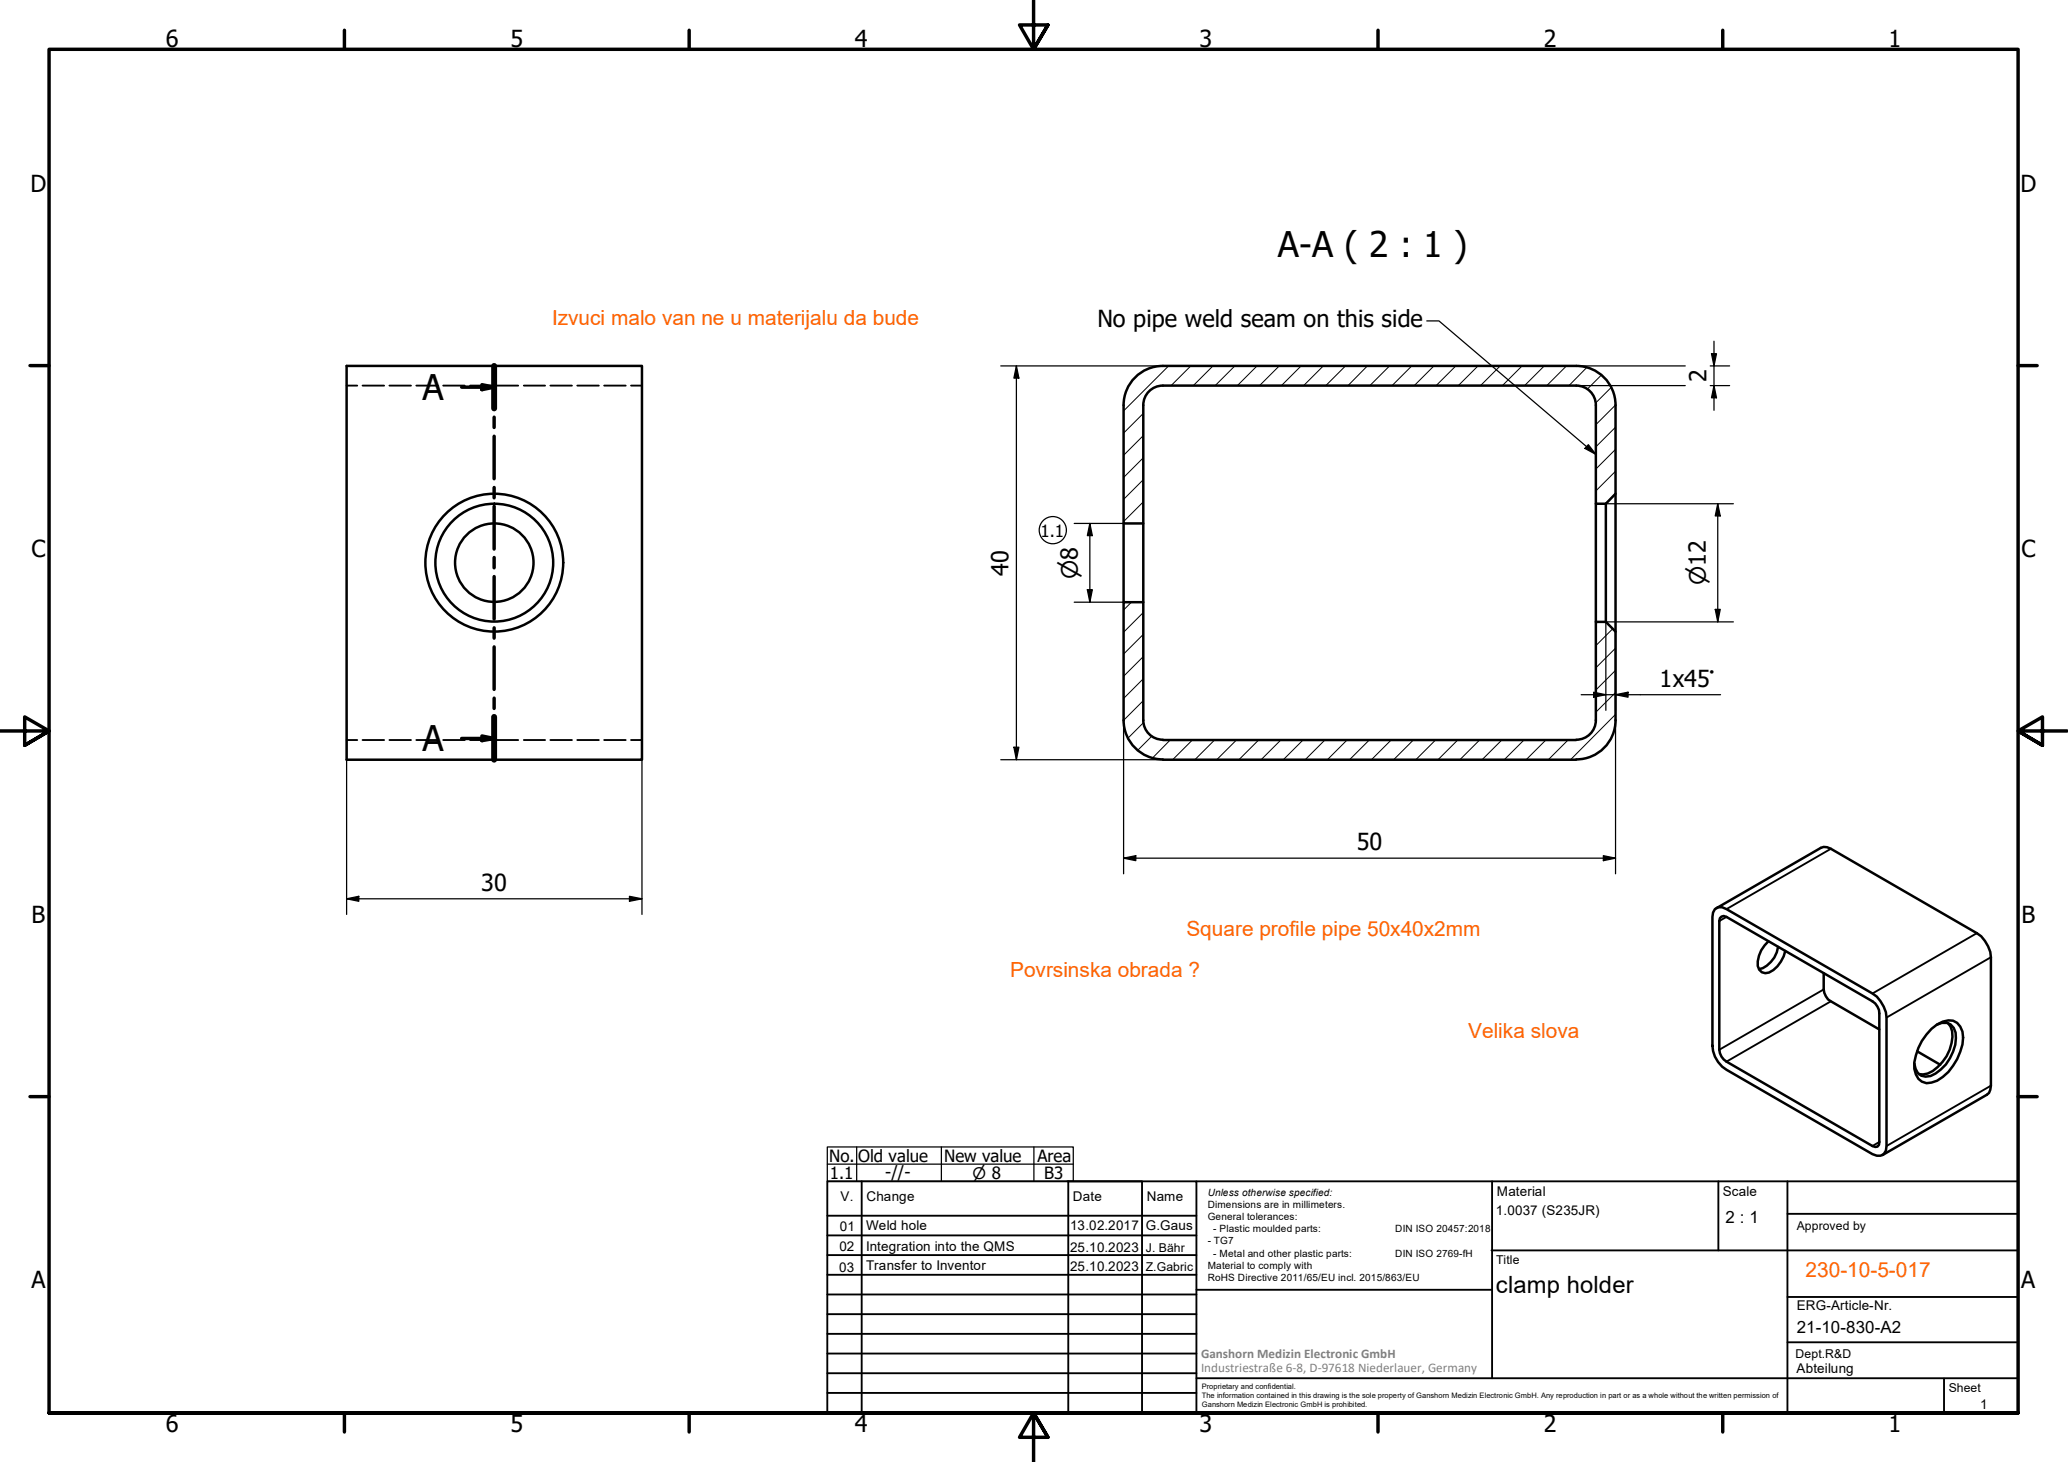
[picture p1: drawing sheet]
<svg xmlns="http://www.w3.org/2000/svg" width="420mm" height="297mm" viewBox="0 0 420 297" stroke-linecap="round" stroke-linejoin="round" font-family="sans-serif">
<!-- layer: Hatch (ISO) -->
<g fill="none" stroke="#000" stroke-width=".2">
<path d="M237.4 74.3l-9.1 9.2M241.9 74.3l-4 4M246.4 74.3l-4 4M250.9 74.3l-4 4M255.4 74.3l-4 4M259.9 74.3l-4 4M264.4 74.3l-4.1 4M268.9 74.3l-4 4M273.4 74.3l-4 4M277.8 74.3l-3.9 4M282.3 74.3l-4 4M286.8 74.3l-4 4"/>
<path d="M291.3 74.3l-4 4M295.8 74.3l-4 4M300.3 74.3l-4 4M304.8 74.3l-4 4M309.2 74.3l-4 4M313.8 74.3l-4 4M318.3 74.3l-4 4M322.4 74.7l-3.6 3.6M325.4 76.2l-2.9 2.8M327.3 78.7l-3.1 3.2M232.3 97.5l-4 4M232.3 93l-4 4"/>
<path d="M232.3 88.5l-4 4M232.3 84l-4 4M328.2 91.3l-4 4M328.2 82.3l-4 4M328.2 95.7l-4 4M328.2 86.8l-4 4M232.3 102l-4 4M328.2 100.3l-2 2M229.9 122.4l-1.6 1.5M232.3 137.9l-4 4M232.3 133.4l-4 4M232.3 128.9l-4 4"/>
<path d="M232.3 124.4l-4 4M324.6 126.4l-.4 .3M327.7 127.7l-3.5 3.5M328.2 136.2l-4 4M328.2 131.7l-4 4M232.3 142.4l-4 4M232.3 146.8l-3.1 3.2M234 149.6l-2.9 2.8M237.7 150.4l-3.6 3.6M242.3 150.4l-4 4M246.8 150.4l-4 4M251.2 150.4l-4 4"/>
<path d="M255.7 150.4l-4 4M260.2 150.4l-4 4M264.7 150.4l-4 4M269.2 150.4l-4 4M273.7 150.4l-4 4M278.2 150.4l-4 4M282.6 150.4l-4 4M287.1 150.4l-4 4M291.7 150.4l-4 4M296.2 150.4l-4 4M300.6 150.4l-4 4M305.1 150.4l-4 4"/>
<path d="M309.6 150.4l-4 4M314.1 150.4l-4 4M318.6 150.4l-4 4M328.2 145.1l-9.1 9.3M328.2 140.7l-4 4"/>
</g>
<!-- layer: Hidden (ISO) -->
<g fill="none" stroke="#000" stroke-width=".38">
<path d="M70.4 78.3h2.2M73.7 78.3h4.3M79.1 78.3h4.4M84.6 78.3h4.4M90 78.3h4.4M95.5 78.3h4.3M101 78.3h4.3M106.4 78.3h4.3M111.8 78.3h4.4M117.3 78.3h4.4M122.7 78.3h4.4M128.2 78.3h2.2"/>
<path d="M70.4 150.4h2.2M73.7 150.4h4.3M79.1 150.4h4.4M84.6 150.4h4.4M90 150.4h4.4M95.5 150.4h4.3M101 150.4h4.3M106.4 150.4h4.3M111.8 150.4h4.4M117.3 150.4h4.4M122.7 150.4h4.4M128.2 150.4h2.2"/>
</g>
<!-- layer: Visible (ISO) -->
<g fill="none" stroke="#000" stroke-width=".51">
<path d="M70.4 74.3h60v80.1h-60zM236.3 74.3a8 8 0 0 0-8 8v24h4v-24a4 4 0 0 1 4-4M236.3 74.3h84a8 8 0 0 1 7.9 8v18l-1.9 2h-2.1v-20a4 4 0 0 0-3.9-4h-84M228.3 106.3v16.1M232.3 106.3v16.1M324.2 102.3v24.1M326.3 102.3v24.1M328.2 100.3v28M236.3 150.3a4 4 0 0 1-4-4v-23.9h-4v24a8 8 0 0 0 8 7.9M236.3 150.4h83.9M236.3 154.4h83.9M320.3 150.3a4 4 0 0 0 3.9-3.9v-20h2.1l1.9 1.9v18a8 8 0 0 1-7.9 8"/>
<path d="M348.4 184.7l.7-.4h.8l.9 .4 29.6 17.2a6.4 6.4 0 0 1 2.9 4.8v26.1l-.1 1a1.74 1.74 0 0 1-2.8 .7l-29.6-17.2a6 6 0 0 1-2.9-4.8v-26.2l.1-.9zM348.7 184.5l21.3-12.2 .5-.2h.7l.8 .4 29.6 17.1a6.4 6.4 0 0 1 2.9 4.9v26.1l-.4 1.4-.4 .4-21.2 12.3M349.8 186.2l.4-.1 .6 .2 29.6 17.1a3 3 0 0 1 1.4 2.5v26.1v.6l-.4 .4h-.4l-.6-.2-29.6-17.1a3.1 3.1 0 0 1-1.5-2.4v-26.2l.1-.6zM359.3 191.2a6.2 6.2 0 0 0-2.2 5.1 1.63 1.63 0 0 0 2.3 1.3 6.2 6.2 0 0 0 3.3-4.4M361.3 192.4a5.4 5.4 0 0 1-3.9 4.5M370.5 197.7v3.3a3.1 3.1 0 0 0 1.5 2.4l9.8 5.8M389.5 213.6l4.7 2.7M392.4 209a5.1 5.1 0 0 1 4.4-1.6 3.4 3.4 0 0 1 2 3.4 11.1 11.1 0 0 1-5.2 8.8l-1.2 .3a2.53 2.53 0 0 1-3.1-1.6 6.9 6.9 0 0 1 .5-5.4l.7-1.4zM393.5 208.2a2.42 2.42 0 0 1 3.8 1.6 8.9 8.9 0 0 1-5.1 8.8 2.25 2.25 0 0 1-3-1.4l-.3-1.1M395.8 207.9a4.2 4.2 0 0 1 .7 4 8.9 8.9 0 0 1-4.8 6.2l-1 .2-.9-.1"/>
<circle cx="100.4" cy="114.3" r="14"/>
<circle cx="100.4" cy="114.3" r="12"/>
<circle cx="100.4" cy="114.3" r="8"/>
</g>
<!-- layer: Visible Narrow (ISO) -->
<path d="M372 172.5l-21.2 12.2M350.8 186.3l-1.5 .8M401.6 189.6l-21.2 12.3M404.5 194.5l-21.2 12.2M370.5 201l-21.2 12.3M372 203.4l-21.2 12.3M381.8 232l-1.4 .8M404.5 220.6l-21.2 12.2" fill="none" stroke="#000" stroke-width=".38"/>
<!-- layer: Section Line (ISO) -->
<g fill="none" stroke="#000" stroke-width=".7">
<path d="M93.8 78.7h6.6M97.9 78.2l2.5 .5-2.5 .5zM100.4 74.3v8.7M100.4 84.8v2.1M100.4 88.6v8.7M100.4 99v2.1M100.4 102.9v8.7M100.4 113.3v2.1M100.4 117.1v8.7M100.4 127.6v2.1M100.4 131.4v8.7M93.8 150h6.6"/>
<path d="M97.9 149.5l2.5 .5-2.5 .5zM100.4 141.8v2.1M100.4 145.7v8.7"/>
</g>
<path d="M100.4 74.3v8.7M100.4 145.7v8.7" fill="none" stroke="#000" stroke-width="1.2"/>
<path d="M97.9 78.2l2.5 .5-2.5 .5zM97.9 149.5l2.5 .5-2.5 .5z" fill="#000"/>
<!-- layer: Border (ISO) -->
<g fill="none" stroke="#000" stroke-width=".7">
<path d="M70 6.1v3.9M140 6.1v3.9M210 0v10l-2.9-4.9h5.8l-2.9 4.9 2.9-4.9M280 6.1v3.9M350 6.1v3.9M6.1 74.3h3.9M410 74.3h3.9M0 148.5h10l-5-2.8v5.7l5-2.9-5 2.9M420 148.5h-10l5-2.8v5.7l-5-2.9 5 2.9M6.1 222.8h3.9M410 222.8h3.9M10 287.1v-277.1h400v277.1h-400h400"/>
<path d="M70 287.1v3.8M140 287.1v3.8M212.9 292l-2.9-4.9 2.9 4.9h-5.8l2.9-4.9v9.9M280 287.1v3.8M350 287.1v3.8"/>
</g>
<!-- layer: TitleBlock -->
<g fill="none" stroke="#000" stroke-width=".38">
<path d="M168.1 251h75M168.1 247h75M168.1 255h75M168.1 259h75M175.1 240v47M216.9 240h15M217 240v47M232 240v47M243.1 240.1v46.9h-75v-47h241.9v47.1h-167M303 254h107M303.1 240v40M349.1 240v14"/>
<path d="M363.2 240v47.1M363.2 246.6h46.8M168.1 271h75M168.1 263h75M168.1 267h75M168.1 275h75M168.1 279h75M243.1 262.1h60M363.2 272.7h46.8M363.2 263.5h46.8M168.1 283h75M216.9 287h15"/>
<path d="M243.1 280h166.9M395 280.1v7"/>
</g>
<!-- layer: Sketch Geometry (ISO) -->
<g fill="none" stroke="#000" stroke-width=".25">
<path d="M168.1 236.5h50M168.1 233h50v7h-50zM174.1 233v7M191.3 233v7M210.1 233v7"/>
<circle cx="213.9" cy="107.7" r="2.76"/>
</g>
<!-- layer: Dimension (ISO) -->
<g fill="none" stroke="#000" stroke-width=".25">
<path d="M203.3 74.3h33M206.5 74.3v80.1M206.5 74.3l.5 2.5h-1zM320.2 74.3h22.2M320.2 78.3h22.2M347.5 74.3h3.9M347.5 78.3h3.9M347.7 71.9h1l-.5 2.4zM348.2 69.3v14.1M348.2 78.3l.5 2.5h-1zM218.2 106.3h10.1M220.9 119.8h1l-.5 2.6z"/>
<path d="M221.4 106.3v16.1M221.4 106.3l.5 2.5h-1zM326.3 102.3h25.9M349 102.3l.5 2.5h-1zM349 102.3v24.1M218.2 122.4h10.1M328.2 128.3v16M348.5 123.8h1l-.5 2.6zM352.2 126.4h-25.9v17.9M70.4 146.4v39.4M130.4 146.4v39.4M203.3 154.4h33"/>
<path d="M206 151.8h1l-.5 2.6zM228.3 146.4v31.1M321.2 141.1h28.4M323.8 140.6l2.5 .5-2.5 .6zM328.2 146.4v31.1M328.2 141.1l2.6-.5v1.1zM228.3 174.4l2.5-.6v1.1zM228.3 174.4h99.9M325.8 173.8l2.4 .6-2.4 .5zM70.4 182.6l2.5-.5v1zM70.4 182.6h60M127.9 182.1l2.5 .5-2.5 .5z"/>
</g>
<g fill="#000">
<path d="M206.5 74.3l.5 2.5h-1zM347.7 71.9h1l-.5 2.4zM348.2 78.3l.5 2.5h-1zM220.9 119.8h1l-.5 2.6zM221.4 106.3l.5 2.5h-1zM349 102.3l.5 2.5h-1zM348.5 123.8h1l-.5 2.6zM206 151.8h1l-.5 2.6zM323.8 140.6l2.5 .5-2.5 .6zM328.2 141.1l2.6-.5v1.1zM228.3 174.4l2.5-.6v1.1zM325.8 173.8l2.4 .6-2.4 .5z"/>
<path d="M70.4 182.6l2.5-.5v1zM127.9 182.1l2.5 .5-2.5 .5z"/>
</g>
<!-- layer: Symbol (ISO) -->
<path d="M289.9 65.2h2.5l31.8 27.1M322.7 90.3l1.5 2-2.2-1.2z" fill="none" stroke="#000" stroke-width=".25"/>
<path d="M322.7 90.3l1.5 2-2.2-1.2z" fill="#000"/>
<g font-size="7.2">
<text x="259.7" y="52.2">A-A ( 2 : 1 )</text>
<text x="85.9" y="81.3">A</text>
<text x="85.9" y="152.6">A</text>
</g>
<g font-size="4.8">
<text x="33.7" y="9.6">6</text>
<text x="103.7" y="9.6">5</text>
<text x="173.7" y="9.6">4</text>
<text x="243.7" y="9.6">3</text>
<text x="313.7" y="9.6">2</text>
<text x="383.7" y="9.6">1</text>
<text x="6.2" y="38.9">D</text>
<text x="410.5" y="38.9">D</text>
<text x="222.9" y="66.5">No pipe weld seam on this side</text>
<text x="346.7" y="77.6" transform="rotate(-90 346.7 77.6)">2</text>
<text x="6.4" y="113.1">C</text>
<text x="410.7" y="113.1">C</text>
<text x="204.9" y="117" transform="rotate(-90 204.9 117)">40</text>
<text x="337.2" y="139.6">1x45°</text>
<text x="275.7" y="172.8">50</text>
<text x="97.8" y="181">30</text>
<text x="6.4" y="187.4">B</text>
<text x="410.7" y="187.4">B</text>
<text x="6.4" y="261.7">A</text>
<text x="303.9" y="262.6">clamp holder</text>
<text x="410.7" y="261.7">A</text>
<text x="33.7" y="290.9">6</text>
<text x="103.7" y="290.9">5</text>
<text x="173.7" y="290.9">4</text>
<text x="243.7" y="290.9">3</text>
<text x="313.7" y="290.9">2</text>
<text x="383.7" y="290.9">1</text>
</g>
<g font-size="4.6">
<text x="219" y="117.6" transform="rotate(-90 219 117.6)">⌀8</text>
<text x="346.6" y="118.9" transform="rotate(-90 346.6 118.9)">⌀12</text>
</g>
<text font-size="4.2" fill="#ff6100" x="112.2" y="66">Izvuci malo van ne u materijalu da bude</text>
<g font-size="4.2" fill="#ff6200">
<text x="241" y="190.2">Square profile pipe 50x40x2mm</text>
<text x="205.2" y="198.6">Povrsinska obrada ?</text>
<text x="298.3" y="211">Velika slova</text>
<text x="366.8" y="259.5">230-10-5-017</text>
</g>
<g font-size="3.4">
<text x="211.4" y="109">1.1</text>
<text x="168.5" y="236">No.</text>
<text x="168.6" y="239.5">1.1</text>
<text x="174.4" y="236.1">Old value</text>
<text x="179.8" y="239.3">-//-</text>
<text x="191.8" y="236.1">New value</text>
<text x="210.8" y="236.1">Area</text>
<text x="212.2" y="239.6">B3</text>
<text x="350.6" y="248.5">2 : 1</text>
<text x="365.1" y="270.9">21-10-830-A2</text>
</g>
<text font-size="3.2" x="197.6" y="239.6">⌀ 8</text>
<g font-size="2.7">
<text x="170.8" y="244">V.</text>
<text x="176" y="244">Change</text>
<text x="218" y="244">Date</text>
<text x="233" y="244">Name</text>
<text x="304.1" y="243">Material</text>
<text x="350" y="243.1">Scale</text>
<text x="170.6" y="250.2">01</text>
<text x="176" y="249.9">Weld hole</text>
<text x="217.4" y="250">13.02.2017</text>
<text x="232.8" y="250">G.Gaus</text>
<text x="303.9" y="246.8">1.0037 (S235JR)</text>
<text x="170.6" y="254.2">02</text>
<text x="176" y="254.2">Integration into the QMS</text>
<text x="217.4" y="254.3">25.10.2023</text>
<text x="170.5" y="258.4">03</text>
<text x="176" y="258">Transfer to Inventor</text>
<text x="217.4" y="258.2">25.10.2023</text>
<text x="365.1" y="266.1">ERG-Article-Nr.</text>
<text x="365" y="279">Abteilung</text>
<text x="402.3" y="286.2">1</text>
</g>
<g font-size="2.7" fill="#808080">
<text x="244" y="275.8">Ganshorn Medizin Electronic GmbH</text>
<text x="244" y="278.7">Industriestraße 6-8, D-97618 Niederlauer, Germany</text>
</g>
<g font-size="2.5">
<text x="365.1" y="249.9">Approved by</text>
<text x="232.8" y="254.3">J. Bähr</text>
<text x="304" y="256.8">Title</text>
<text x="232.8" y="258.3">Z.Gabric</text>
<text x="364.8" y="275.8">Dept.R&amp;D</text>
<text x="395.9" y="282.9">Sheet</text>
</g>
<g font-size="2">
<text x="245.4" y="242.9">Unless otherwise specified:</text>
<text x="245.4" y="245.4">Dimensions are in millimeters.</text>
<text x="245.4" y="247.9">General tolerances:</text>
<text x="246.5" y="250.4">- Plastic moulded parts:</text>
<text x="283.5" y="250.4">DIN ISO 20457:2018</text>
<text x="245.4" y="252.8">- TG7</text>
<text x="245.4" y="257.9">Material to comply with</text>
<text x="246.5" y="255.4">- Metal and other plastic parts:</text>
<text x="283.5" y="255.4">DIN ISO 2769-fH</text>
<text x="245.4" y="260.3">RoHS Directive 2011/65/EU incl. 2015/863/EU</text>
</g>
<g font-size="1.5">
<text x="244.2" y="282.2">Proprietary and confidential.</text>
<text x="244.2" y="284">The information contained in this drawing is the sole property of Ganshorn Medizin Electronic GmbH. Any reproduction in part or as a whole without the written permission of</text>
<text x="244.2" y="285.8">Ganshorn Medizin Electronic GmbH is prohibited.</text>
</g>
</svg>
